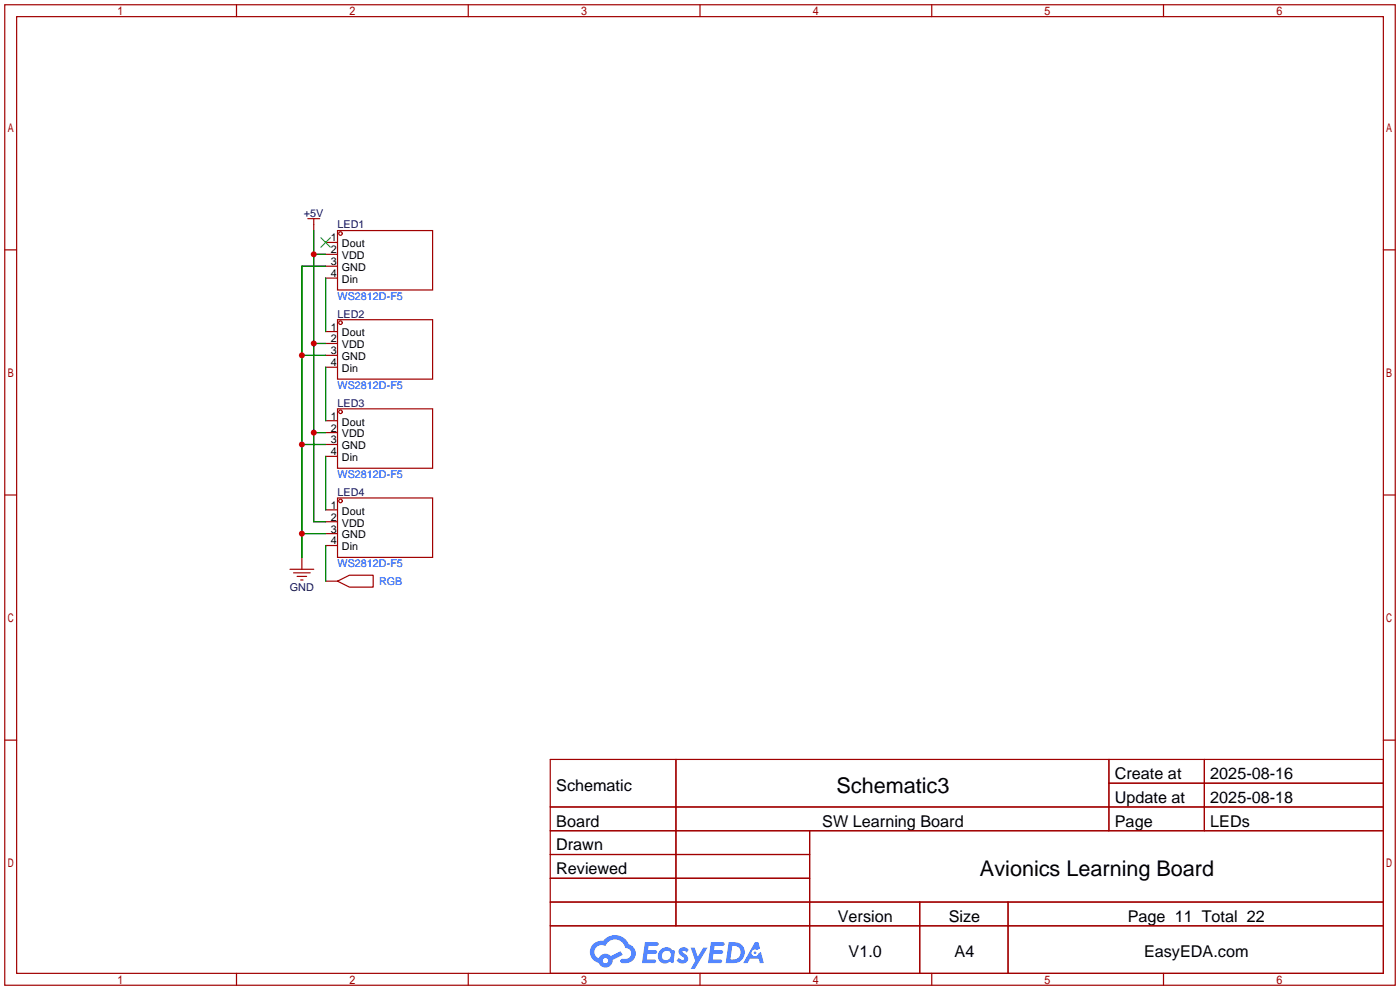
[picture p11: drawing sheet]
<svg xmlns="http://www.w3.org/2000/svg" width="299mm" height="212mm" viewBox="0 0 299 212" stroke-linecap="round" stroke-linejoin="round" font-family="sans-serif">
<g fill="none" stroke="#a10000" stroke-width=".25">
<path d="M1 1h297.2v209.6h-297.2zM3.6 3.6h292.1v204.4h-292.1zM50.5 1v2.6M100.1 1v2.6M149.6 1v2.6M199.1 1v2.6M248.7 1v2.6M1 53.4h2.6M295.7 53.4h2.5M1 105.8h2.6M295.7 105.8h2.5M1 158.2h2.6"/>
<path d="M295.7 158.2h2.5M117.6 162.3h178.1v45.7h-178.1zM117.6 172.5h178.1M117.6 177.5h178.1M144.5 162.3v35.6M173 177.5v30.5M237 162.3v15.2M237 167.4h58.7M257.4 162.3v15.2M117.6 182.6h55.4M117.6 192.8h178.1M117.6 187.7h55.4"/>
<path d="M117.6 197.9h178.1M196.6 192.8v15.2M215.4 192.8v15.2M50.5 208v2.6M100.1 208v2.6M149.6 208v2.6M199.1 208v2.6M248.7 208v2.6"/>
</g>
<g fill="#5487ff">
<path d="M145.3 202.7a1.3 1.3 0 0 1 1.9 .3l-.4 .6a.54 .54 0 0 0-.9-.2l.1 .2a1.34 1.34 0 0 1 .9 1.8 1.47 1.47 0 0 1-2.3-.1l.5-.6 .8 .5a.31 .31 0 0 0 .4-.3 .31 .31 0 0 0-.3-.4 1.12 1.12 0 0 1-.7-1.8z"/>
<path d="M147.6 202.5h.9l.6 2 1.2-2h.9l-2.7 4.6h-.9l1-1.7z"/>
<path d="M137.8 201.4h1.7a1.31 1.31 0 0 1 1.2 .2 .4 .4 0 0 1-.3 .5l-1.8 .1-.1 .9h1.6a.4 .4 0 0 1 .4 .4 .4 .4 0 0 1-.5 .4h-1.6l-.2 1.2h1.4a.46 .46 0 0 1 .5 0 .46 .46 0 0 1 .1 .5l-.4 .2h-2.6z"/>
<path d="M151.9 201.4h1.7a1.32 1.32 0 0 1 1.2 .2 .39 .39 0 0 1-.3 .5l-1.8 .1-.1 .9h1.6a.4 .4 0 0 1 .4 .4 .4 .4 0 0 1-.4 .4h-1.7l-.2 1.2h1.4a.46 .46 0 0 1 .5 0 .46 .46 0 0 1 .1 .5l-.4 .2h-2.6z"/>
<path d="M161.3 201.4h.8l.3 1.3-.6 .4a.75 .75 0 0 0-1.1 .3 .75 .75 0 0 0 .5 1 .75 .75 0 0 0 .9-.7l.5-.2 .6 2.3h-.8l-.3-.9h-1.8l-.5 .9h-1z"/>
<path d="M155.7 201.4l-.6 4.4h1.5a2.27 2.27 0 0 0 2.6-2.2 2.27 2.27 0 0 0-2.7-2.2zM156.5 202.1a1.5 1.5 0 0 1 1.8 1.6 1.5 1.5 0 0 1-1.9 1.4h-.3z"/>
<path d="M141.2 203a1.6 1.6 0 0 0-.3 2.3 1.6 1.6 0 0 0 2.3 .2l.7 .3 .3-2.4-.1-.3-.5-.1a1.58 1.58 0 0 0-2.4 0zM141.8 203.5a.98 .98 0 0 1 1.6 .4 .98 .98 0 0 1-1.1 1.3 .94 .94 0 0 1-.9-.7 .94 .94 0 0 1 .4-1z"/>
<path d="M126.8 201.8a2.37 2.37 0 0 0 1.1 4 1.54 1.54 0 0 0 1.8 1 1.54 1.54 0 0 0 1.2-1.6l2.2-1.1-.5-.8-2 1a1.57 1.57 0 0 0-2.7 .5 1.5 1.5 0 0 1-.7-2.1 1.5 1.5 0 0 1 2.2-.5 2.23 2.23 0 0 1 2.3-1.4 2.23 2.23 0 0 1 2 1.8 1.16 1.16 0 0 1 1.2 1.1 1.16 1.16 0 0 1-1.1 1.2h-.7a.47 .47 0 0 0-.5 .4 .47 .47 0 0 0 .4 .5 2.17 2.17 0 0 0 2.5-.9 2.17 2.17 0 0 0-.3-2.7l-.8-.4a3.2 3.2 0 0 0-5.5-.7l-1.1 .1zM128.8 205.3a.6 .6 0 0 1 1.2 0 .6 .6 0 0 1-1.2 0z"/>
<circle cx="161.4" cy="203.6" r=".28"/>
</g>
<g fill="none" stroke="#a10000" stroke-width=".25">
<path d="M65.8 46.7h2.5M67.1 46.7v2.6M69.6 51.8h2.5M69.6 54.4h2.5M69.6 56.9h2.5M69.6 59.4h2.5M72.1 49.3h20.4v12.7h-20.4zM69.6 70.9h2.5M69.6 73.4h2.5M69.6 75.9h2.5M69.6 78.5h2.5M72.1 68.3h20.4v12.7h-20.4z"/>
<path d="M69.6 89.9h2.5M69.6 92.5h2.5M69.6 95h2.5M69.6 97.5h2.5M72.1 87.4h20.4v12.7h-20.4zM64.5 119.1v2.6M69.6 109h2.5M69.6 111.5h2.5M69.6 114h2.5M69.6 116.6h2.5M72.1 106.4h20.4v12.7h-20.4zM62 121.7h5.1"/>
<path d="M62.7 122.4h3.6M63.5 123.2h2M64.3 124h.5M69.6 124.2h2.5M72.1 124.2l2.6-1.3h5.1v2.6h-5.1z"/>
<circle cx="72.8" cy="49.9" r=".38"/>
<circle cx="72.8" cy="69" r=".38"/>
<circle cx="72.8" cy="88" r=".38"/>
<circle cx="72.8" cy="107.1" r=".38"/>
</g>
<path d="M68.6 50.8l2 2M70.6 50.8l-2 2" fill="none" stroke="#3c3" stroke-width=".25"/>
<path d="M67.1 54.4h2.5M67.1 49.3v62.2h2.5M69.6 56.9h-5.1v62.2M69.6 59.4v11.5M64.5 75.9h5.1M67.1 73.4h2.5M69.6 78.5v11.4M64.5 95h5.1M67.1 92.5h2.5M69.6 97.5v11.5M64.5 114h5.1M69.6 116.6v7.6" fill="none" stroke="#008700" stroke-width=".25"/>
<g fill="#c00">
<circle cx="64.5" cy="114" r=".63"/>
<circle cx="64.5" cy="95" r=".63"/>
<circle cx="64.5" cy="75.9" r=".63"/>
<circle cx="67.1" cy="54.4" r=".63"/>
<circle cx="67.1" cy="73.4" r=".63"/>
<circle cx="67.1" cy="92.5" r=".63"/>
</g>
<g font-size="4.6">
<text x="178.8" y="169.4">Schematic3</text>
<text x="209.4" y="187.2">Avionics Learning Board</text>
</g>
<g font-size="3.5">
<text x="238.3" y="166.5">Create at</text>
<text x="258.7" y="166.5">2025-08-16</text>
<text x="118.9" y="169.1">Schematic</text>
<text x="238.3" y="171.6">Update at</text>
<text x="258.7" y="171.6">2025-08-18</text>
<text x="118.9" y="176.7">Board</text>
<text x="175.7" y="176.7">SW Learning Board</text>
<text x="238.3" y="176.7">Page</text>
<text x="258.7" y="176.7">LEDs</text>
<text x="118.9" y="181.8">Drawn</text>
<text x="118.9" y="186.8">Reviewed</text>
<text x="179.1" y="197">Version</text>
<text x="202.8" y="197">Size</text>
<text x="241" y="197">Page 11 Total 22</text>
<text x="181.4" y="204.6">V1.0</text>
<text x="204" y="204.6">A4</text>
<text x="244.5" y="204.6">EasyEDA.com</text>
</g>
<g font-size="2.3" fill="#000080">
<text x="65" y="46.3">+5V</text>
<text x="72.1" y="48.8">LED1</text>
<text x="72.1" y="67.9">LED2</text>
<text x="72.1" y="86.9">LED3</text>
<text x="72.1" y="106">LED4</text>
<text x="62" y="126.3">GND</text>
</g>
<g font-size="2.3">
<text x="70.7" y="51.6">1</text>
<text x="73.1" y="52.9">Dout</text>
<text x="70.7" y="54.1">2</text>
<text x="70.7" y="56.7">3</text>
<text x="70.7" y="59.2">4</text>
<text x="73.1" y="55.4">VDD</text>
<text x="73.1" y="57.9">GND</text>
<text x="73.1" y="60.5">Din</text>
<text x="70.7" y="70.6">1</text>
<text x="73.1" y="71.9">Dout</text>
<text x="70.7" y="73.2">2</text>
<text x="70.7" y="75.7">3</text>
<text x="73.1" y="74.4">VDD</text>
<text x="73.1" y="77">GND</text>
<text x="70.7" y="78.3">4</text>
<text x="73.1" y="79.5">Din</text>
<text x="70.7" y="89.7">1</text>
<text x="70.7" y="92.2">2</text>
<text x="70.7" y="94.8">3</text>
<text x="73.1" y="91">Dout</text>
<text x="73.1" y="93.5">VDD</text>
<text x="70.7" y="97.3">4</text>
<text x="73.1" y="96">GND</text>
<text x="73.1" y="98.6">Din</text>
<text x="70.7" y="108.7">1</text>
<text x="70.7" y="111.3">2</text>
<text x="70.7" y="113.8">3</text>
<text x="73.1" y="110">Dout</text>
<text x="73.1" y="112.5">VDD</text>
<text x="70.7" y="116.4">4</text>
<text x="73.1" y="115.1">GND</text>
<text x="73.1" y="117.6">Din</text>
</g>
<g font-size="2.3" fill="#00f">
<text x="72.1" y="64.1">WS2812D-F5</text>
<text x="72.1" y="83.1">WS2812D-F5</text>
<text x="72.1" y="102.2">WS2812D-F5</text>
<text x="72.1" y="121.2">WS2812D-F5</text>
<text x="81" y="125">RGB</text>
</g>
</svg>
